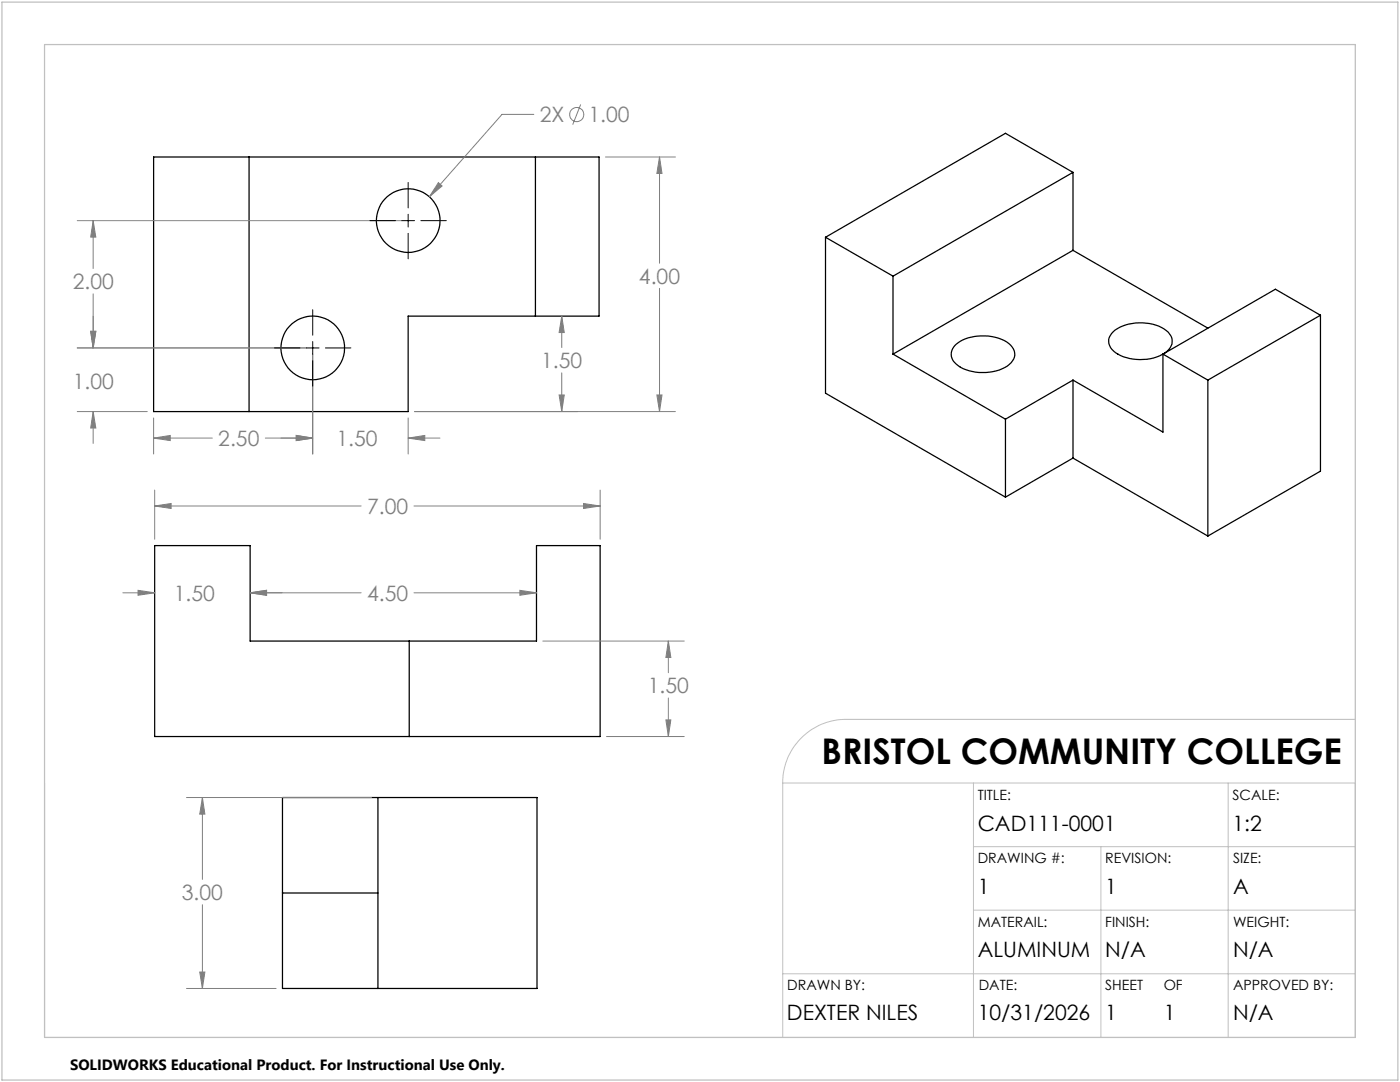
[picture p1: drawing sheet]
<svg xmlns="http://www.w3.org/2000/svg" width="279mm" height="216mm" viewBox="0 0 279 216" stroke-linecap="round" stroke-linejoin="round" font-family="sans-serif">
<g fill="none" stroke="#000" stroke-width=".25">
<path d="M30.7 31.3h88.9v31.8h-38.1v19h-50.8zM49.7 31.3v50.8M106.9 31.3v31.8M214.1 34.4v15.6M214.1 34.4l-13.4-7.8-36 20.7M214.1 34.4l-35.9 20.7M164.7 47.3l13.5 7.8M164.7 47.3v31.2l36 20.7M178.2 55.1v15.6M214.1 50l-35.9 20.7M214.1 50l27 15.5M178.2 70.7l22.5 12.9"/>
<path d="M190.7 68.8a9.5 9.5 0 0 1 10.2-.6 2.66 2.66 0 0 1 1.6 2.4 2.66 2.66 0 0 1-1.5 2.5 9.7 9.7 0 0 1-9.8-.1 2.52 2.52 0 0 1-.5-4.2zM214.1 75.8v15.6M214.1 75.8l-13.4 7.8M232.1 70.7v15.5l-18-10.4M232.1 70.7l9 5.1M232.2 70.6a2.65 2.65 0 0 0 1.2-3.9 7.9 7.9 0 0 0-7.4-2.1 5.7 5.7 0 0 0-4.6 2.7 2.84 2.84 0 0 0 1.7 3.4 9.8 9.8 0 0 0 9 0M241.1 75.8v31.2M263.5 62.9v31.1l-22.4 13M263.5 62.9l-22.4 12.9M263.5 62.9l-9-5.2-22.4 13M200.7 83.6v15.6M214.1 91.4l27 15.6"/>
<path d="M214.1 91.4l-13.4 7.8M30.9 108.9h19v19h57.2v-19h12.7v38.1h-88.9zM81.7 127.9v19.1M56.4 159.1h50.8v38.1h-50.8zM75.4 159.1v38.1M56.4 178.2h19"/>
<circle cx="81.5" cy="44" r="6.4"/>
<circle cx="62.4" cy="69.4" r="6.4"/>
</g>
<path d="M15.4 44h64.8M18.6 44l.5 3.3h-1zM18.6 44v9.6M18.6 58.6v10.8M15.4 69.4h45.7" fill="none" stroke="#808080" stroke-width=".2"/>
<path d="M8.9 156.2v50.8h261.6v-50.8h-114.3M156.2 156.2v50.8M194.3 156.2v50.8M245.1 156.2v50.8M270.5 143.5h-101.6a12.6 12.6 0 0 0-12.7 12.7M194.3 168.9h76.2M219.7 168.9v38.1M156.2 194.3h114.3M194.3 181.6h76.2" fill="none" stroke="#c0c0c0" stroke-width=".2"/>
<path d="M.4 .4h278.6v215.1h-278.6zM8.9 8.9h261.6v198.1h-261.6z" fill="none" stroke="#c0c0c0" stroke-width=".25"/>
<path d="M18.6 44l.5 3.3h-1z" fill="#808080"/>
<path d="M18.1 66.1h1l-.5 3.3z" fill="none" stroke="#808080" stroke-width=".2"/>
<path d="M18.1 66.1h1l-.5 3.3z" fill="#808080"/>
<path d="M15.4 69.4h45.7M18.1 66.1h1l-.5 3.3zM18.6 63.1v6.3M15.4 82.1h14M18.6 82.1v6.4" fill="none" stroke="#808080" stroke-width=".2"/>
<path d="M18.1 66.1h1l-.5 3.3z" fill="#808080"/>
<path d="M18.6 82.1l.5 3.3h-1z" fill="none" stroke="#808080" stroke-width=".2"/>
<path d="M18.6 82.1l.5 3.3h-1z" fill="#808080"/>
<path d="M62.4 70.7v19.9M30.7 83.4v7.2M30.7 87.4h11.7M53 87.4h9.4M59.1 86.9l3.3 .5-3.3 .5z" fill="none" stroke="#808080" stroke-width=".2"/>
<path d="M59.1 86.9l3.3 .5-3.3 .5z" fill="#808080"/>
<path d="M30.7 87.4l3.3-.5v1z" fill="none" stroke="#808080" stroke-width=".2"/>
<path d="M30.7 87.4l3.3-.5v1z" fill="#808080"/>
<path d="M62.4 70.7v19.9M56.1 87.4h6.3M59.1 86.9l3.3 .5-3.3 .5zM81.5 83.4v7.2M81.5 87.4h6.3" fill="none" stroke="#808080" stroke-width=".2"/>
<path d="M59.1 86.9l3.3 .5-3.3 .5z" fill="#808080"/>
<path d="M81.5 87.4l3.3-.5v1z" fill="none" stroke="#808080" stroke-width=".2"/>
<path d="M81.5 87.4l3.3-.5v1z" fill="#808080"/>
<path d="M112.1 63.1l.5 3.3h-1zM112.1 63.1v6.3M112.1 74.4v7.7M82.7 82.1h32.6" fill="none" stroke="#808080" stroke-width=".2"/>
<path d="M112.1 63.1l.5 3.3h-1z" fill="#808080"/>
<path d="M111.6 78.8h1l-.5 3.3z" fill="none" stroke="#808080" stroke-width=".2"/>
<path d="M111.6 78.8h1l-.5 3.3z" fill="#808080"/>
<path d="M120.8 31.3h14M131.6 31.3v21.2M131.6 57.5v24.6M131.1 78.8h1l-.5 3.3zM82.7 82.1h52.1" fill="none" stroke="#808080" stroke-width=".2"/>
<path d="M131.1 78.8h1l-.5 3.3z" fill="#808080"/>
<path d="M131.6 31.3l.5 3.3h-1z" fill="none" stroke="#808080" stroke-width=".2"/>
<path d="M131.6 31.3l.5 3.3h-1z" fill="#808080"/>
<g fill="none" stroke="#808080" stroke-width=".2">
<path d="M87.5 36.4l.7 .7-2.5 2.2zM106.5 22.8h-6.3l-14.5 16.5M115.9 20.8l-1.6 4.1"/>
<circle cx="115.1" cy="22.9" r="1.41"/>
</g>
<path d="M87.5 36.4l.7 .7-2.5 2.2z" fill="#808080"/>
<path d="M30.9 97.8v9.8M119.8 97.8v9.8M30.9 101l3.2-.5v1zM30.9 101h41.2M82.6 101h37.2" fill="none" stroke="#808080" stroke-width=".2"/>
<path d="M81.5 36.4v5.1M73.8 44h5.1M80.2 44h2.5M81.5 42.8v2.5M81.5 46.6v5M84 44h5.1M54.8 69.4h5.1M61.1 69.4h2.6M62.4 61.8v5.1M62.4 68.2v2.5M62.4 72v5M64.9 69.4h5.1" fill="none" stroke="#000" stroke-width=".2"/>
<path d="M30.9 101l3.2-.5v1z" fill="#808080"/>
<path d="M116.5 100.5l3.3 .5-3.3 .5z" fill="none" stroke="#808080" stroke-width=".2"/>
<path d="M116.5 100.5l3.3 .5-3.3 .5z" fill="#808080"/>
<path d="M49.9 118.3l3.3-.5v1zM49.9 118.3h22.2M82.6 118.3h24.5" fill="none" stroke="#808080" stroke-width=".2"/>
<path d="M49.9 118.3l3.3-.5v1z" fill="#808080"/>
<path d="M103.8 117.8l3.3 .5-3.3 .5z" fill="none" stroke="#808080" stroke-width=".2"/>
<path d="M103.8 117.8l3.3 .5-3.3 .5z" fill="#808080"/>
<path d="M24.5 118.3h6.4M27.6 117.8l3.3 .5-3.3 .5zM49.9 118.3h6.4" fill="none" stroke="#808080" stroke-width=".2"/>
<path d="M27.6 117.8l3.3 .5-3.3 .5z" fill="#808080"/>
<path d="M49.9 118.3l3.3-.5v1z" fill="none" stroke="#808080" stroke-width=".2"/>
<path d="M49.9 118.3l3.3-.5v1z" fill="#808080"/>
<path d="M108.3 127.9h28.3M133.4 127.9l.5 3.3h-1zM133.4 127.9v6.3M133.4 139.3v7.7M121 147h15.6" fill="none" stroke="#808080" stroke-width=".2"/>
<path d="M133.4 127.9l.5 3.3h-1z" fill="#808080"/>
<path d="M132.9 143.7h1l-.5 3.3z" fill="none" stroke="#808080" stroke-width=".2"/>
<path d="M132.9 143.7h1l-.5 3.3z" fill="#808080"/>
<path d="M37.2 159.1h37M40.4 159.1v16.4M37.2 197.2h17.9M39.9 194h1l-.5 3.2zM40.4 180.5v16.7" fill="none" stroke="#808080" stroke-width=".2"/>
<path d="M39.9 194h1l-.5 3.2z" fill="#808080"/>
<path d="M40.4 159.1l.5 3.4h-1z" fill="none" stroke="#808080" stroke-width=".2"/>
<path d="M40.4 159.1l.5 3.4h-1z" fill="#808080"/>
<text font-size="7.1" x="164" y="152.5">BRISTOL COMMUNITY COLLEGE</text>
<g font-size="4.2" fill="#808080">
<text x="107.7" y="24.4">2X</text>
<text x="117.4" y="24.4">1.00</text>
<text x="14.5" y="57.7">2.00</text>
<text x="127.5" y="56.6">4.00</text>
<text x="14.5" y="77.5">1.00</text>
<text x="108" y="73.4">1.50</text>
<text x="43.6" y="89">2.50</text>
<text x="67.2" y="89">1.50</text>
<text x="73.3" y="102.5">7.00</text>
<text x="34.7" y="119.9">1.50</text>
<text x="73.3" y="119.9">4.50</text>
<text x="129.3" y="138.3">1.50</text>
<text x="36.3" y="179.6">3.00</text>
</g>
<g font-size="4.2">
<text x="195.1" y="165.9">CAD111-0001</text>
<text x="246" y="165.9">1:2</text>
<text x="195.1" y="178.4">1</text>
<text x="220.6" y="178.4">1</text>
<text x="246.1" y="178.4">A</text>
<text x="195.1" y="191">ALUMINUM</text>
<text x="220.6" y="191">N/A</text>
<text x="246.1" y="191">N/A</text>
<text x="157" y="203.5">DEXTER NILES</text>
<text x="195.1" y="203.5">10/31/2026</text>
<text x="220.6" y="203.5">1</text>
<text x="232.2" y="203.5">1</text>
<text x="246.1" y="203.5">N/A</text>
</g>
<text font-size="3" x="14" y="213.5">SOLIDWORKS Educational Product. For Instructional Use Only.</text>
<g font-size="2.8">
<text x="195.1" y="159.7">TITLE:</text>
<text x="246" y="159.7">SCALE:</text>
<text x="195.1" y="172.2">DRAWING #:</text>
<text x="220.6" y="172.2">REVISION:</text>
<text x="246.1" y="172.2">SIZE:</text>
<text x="195.1" y="185">MATERAIL:</text>
<text x="220.6" y="185">FINISH:</text>
<text x="246.1" y="185">WEIGHT:</text>
<text x="157.1" y="197.5">DRAWN BY:</text>
<text x="195.3" y="197.5">DATE:</text>
<text x="220.6" y="197.5">SHEET</text>
<text x="232.2" y="197.5">OF</text>
<text x="246.1" y="197.5">APPROVED BY:</text>
</g>
</svg>
